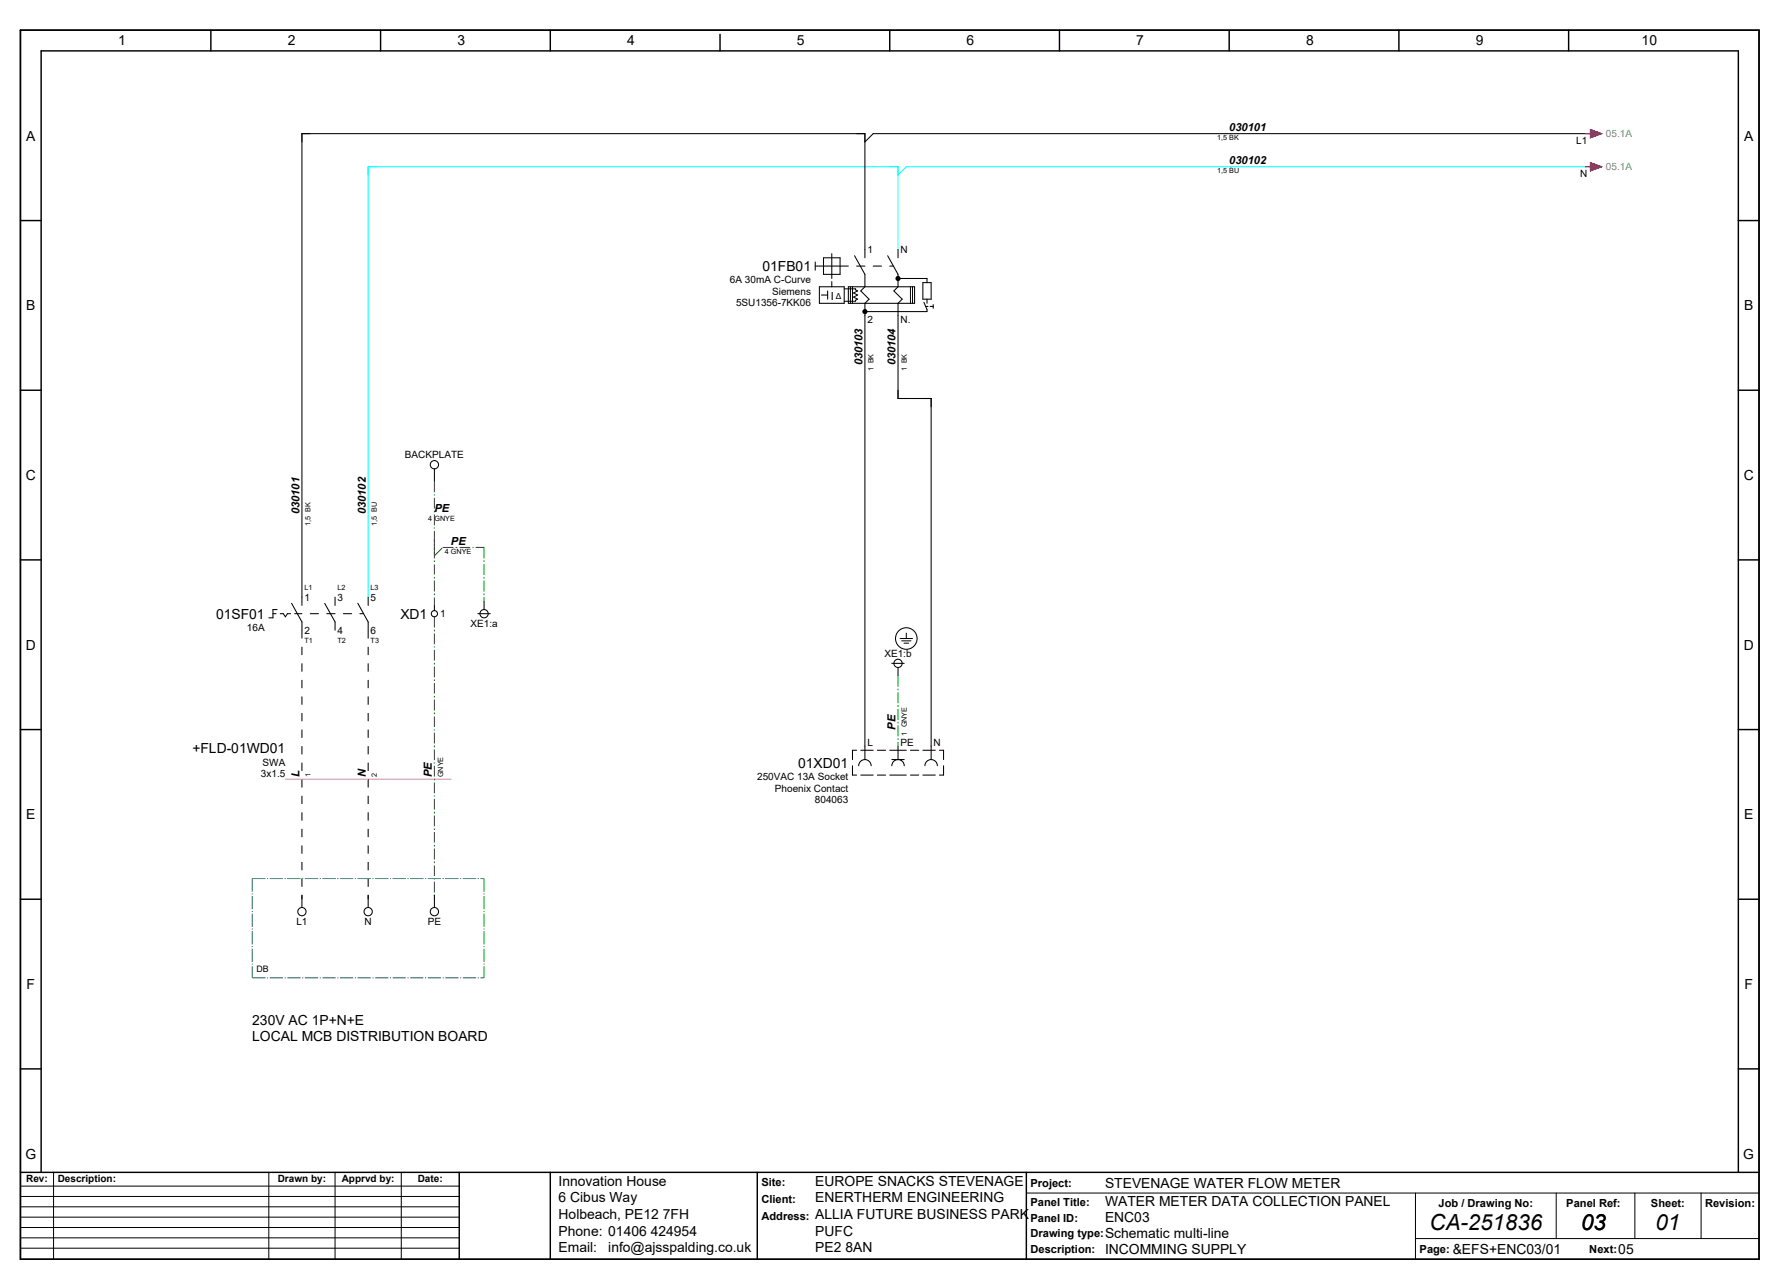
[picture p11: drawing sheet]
<svg xmlns="http://www.w3.org/2000/svg" width="430mm" height="311mm" viewBox="0 0 430 311" stroke-linecap="round" stroke-linejoin="round" font-family="sans-serif">
<g fill="none" stroke="#000" stroke-width=".35">
<path d="M4.9 7.3h420v297h-420zM50.9 7.3v5M91.9 7.3v5M132.9 7.3v5M173.9 8.3v4M214.9 7.3v5M255.9 7.3v5M296.9 7.3v5M337.9 7.3v5M378.9 7.3v5M4.9 53.3h5M419.9 53.3h5"/>
<path d="M4.9 94.3h5M419.9 94.3h5M4.9 135.3h5M419.9 135.3h5M4.9 176.3h5M419.9 176.3h5M4.9 217.3h5M419.9 217.3h5M4.9 258.3h5M419.9 258.3h5M4.9 283.3h420M9.9 283.3v-271h410v271"/>
<path d="M110.9 283.3v21M132.9 283.3v21M182.9 283.3v21M247.9 283.3v21"/>
</g>
<g fill="none" stroke="#000" stroke-width=".24">
<path d="M203.9 69.8h2.8v.2l.5 .3-1 .5 1 .5-1 .5 1 .5-.5 .2v.3h-2.8M205.4 69.3v4M205.9 69.3v4M219.9 69.3v4M220.4 69.3v4M217.4 154.3h3M217.8 154.9h2.3M218.4 155.4h1.1M218.9 153v1.3M5.1 299.1h105.8M5.1 296.6h105.8M5.1 294.1h105.8"/>
<path d="M5.1 291.6h105.8M5.1 289.1h105.8M5.1 286.6h105.8M12.9 283.3v21M64.9 283.3v21M80.9 283.3v21M96.9 283.3v21M247.9 288.3h177M341.9 299.3h83M341.9 288.3v16M375.9 288.3v11M394.9 288.3v11"/>
<path d="M410.9 288.3v11M5.1 301.6h105.8"/>
</g>
<g fill="none" stroke="#000" stroke-width=".25">
<path d="M384.9 32.3h-174l-2 2M196.9 64.3h8M196.9 63.3v2M197.9 69.3h6v4h-6zM198.4 71.3h1.5M198.9 62.3h4v4h-4zM199.9 70.3v2M200.9 61.3v6M200.9 68v1.3M204.9 69.3h16v4h-16zM206.4 61.8l2.5 4.5v3l-1 1 2 2-1 1v110.2M206.9 64.3h2"/>
<path d="M208.9 62.3v-30h-136v114M210.9 64.3h2M214.4 61.8l2.5 4.5v3l-1 1 2 2-1 1v23h8v87.2M214.9 64.3h.9M216.9 60.3v2M216.9 67.3h7v1M222.9 68.3h2v4h-2zM223.2 73l.7 1.8v.5h-15M223.6 74h.6M223.9 72.3v1M224.7 74h.7M225.4 73.6v.9"/>
<path d="M104.9 113.3v3M65.9 148.3h.8M66.9 147.3h-1v2h-1M67.7 148.3h.7l.5 .7 .5-.7h.8M70.4 145.8l2.5 4.5v2M71.2 148.3h1.7M74.9 148.3h2M78.4 145.8l2.5 4.5v2M78.9 148.3h2M80.9 144.3v2M82.9 148.3h2M86.4 145.8l2.5 4.5v2"/>
<path d="M86.9 148.3h.9M88.9 144.3v2M104.9 146.3v1.2M115.4 148.3h3M116.9 145.3v2M215.4 160.3h3M216.9 161.3v2M205.9 185v2.3h1M206.9 181.3h-1v2.2M207.4 185a1.5 1.5 0 0 1 1.5-1.5 1.5 1.5 0 0 1 1.5 1.5M207.9 187.3h3M207.9 181.3h3"/>
<path d="M211.9 187.3h2M211.9 181.3h2M214.9 187.3h4M214.9 181.3h4M215.4 185a1.5 1.5 0 0 1 1.5-1.5 1.5 1.5 0 0 1 1.5 1.5M215.4 183.5h3M216.9 180.3v3.2M219.9 187.3h2M219.9 181.3h2M222.9 187.3h3M222.9 181.3h3M223.4 185a1.5 1.5 0 0 1 1.5-1.5 1.5 1.5 0 0 1 1.5 1.5"/>
<path d="M226.9 181.3h1v2.2M227.9 185v2.3h-1M72.9 216.3v3M88.9 216.3v3M104.9 216.3v3"/>
<circle cx="104.9" cy="112.3" r="1"/>
<circle cx="104.9" cy="148.3" r=".75"/>
<circle cx="116.9" cy="148.3" r="1"/>
<circle cx="218.9" cy="154.3" r="2.6"/>
<circle cx="216.9" cy="160.3" r="1"/>
<circle cx="72.9" cy="220.3" r="1"/>
<circle cx="88.9" cy="220.3" r="1"/>
<circle cx="104.9" cy="220.3" r="1"/>
</g>
<path d="M384.9 40.3h-166l-2 2M216.9 60.3v-20h-128v104" fill="none" stroke="#0ff" stroke-width=".25"/>
<path d="M104.9 116.3v16M104.9 132.3v14M104.9 130.3v4M104.9 134.3l2-2M106.9 132.3h10M114.9 132.3h2M116.9 132.3v13M116.9 132.3v2M104.9 149v68.3M216.9 163.3v17" fill="none" stroke="#00be00" stroke-width=".25" stroke-dasharray="2.6 .5 .4 .5" stroke-linecap="butt"/>
<path d="M72.9 152.3v65M88.9 152.3v65" fill="none" stroke="#000" stroke-width=".25" stroke-dasharray="2 2" stroke-linecap="butt"/>
<g fill="#000">
<circle cx="208.9" cy="75.3" r=".63"/>
<circle cx="216.9" cy="67.3" r=".63"/>
</g>
<path d="M68.9 188.3h40" fill="none" stroke="#f0f" stroke-width=".25"/>
<path d="M60.9 212.3h56M60.9 212.3v24M116.9 212.3v24M60.9 236.3h56" fill="none" stroke="#007f7f" stroke-width=".25" stroke-dasharray="3.2 .4 .2 .4" stroke-linecap="butt"/>
<g fill="#f00" stroke="#f00" stroke-width=".24">
<path d="M384.2 31.3l2.7 1-2.7 1z"/>
<path d="M384.2 39.3l2.7 1-2.7 1z"/>
</g>
<path d="M382.9 32.3h1.3M384.2 31.3l2.7 1-2.7 1zM384.2 39.3l2.7 1-2.7 1zM382.9 40.3h1.3" fill="none" stroke="#f00" stroke-width=".25"/>
<g font-size="5.4">
<text x="345.4" y="297.1">CA-251836</text>
<text x="382" y="297.1">03</text>
<text x="400" y="297.1">01</text>
</g>
<g font-size="3.4">
<text x="28.5" y="11">1</text>
<text x="69.5" y="11">2</text>
<text x="110.5" y="11">3</text>
<text x="151.5" y="11">4</text>
<text x="192.5" y="11">5</text>
<text x="233.5" y="11">6</text>
<text x="274.5" y="11">7</text>
<text x="315.5" y="11">8</text>
<text x="356.5" y="11">9</text>
<text x="396.6" y="11">10</text>
<text x="6.3" y="34">A</text>
<text x="421.3" y="34">A</text>
<text x="184.2" y="65.5">01FB01</text>
<text x="6.3" y="75">B</text>
<text x="421.3" y="75">B</text>
<text x="6.2" y="116">C</text>
<text x="421.2" y="116">C</text>
<text x="52.2" y="149.5">01SF01</text>
<text x="96.7" y="149.5">XD1</text>
<text x="6.2" y="157">D</text>
<text x="421.2" y="157">D</text>
<text x="46.5" y="182">+FLD-01WD01</text>
<text x="192.8" y="185.5">01XD01</text>
<text x="6.3" y="198">E</text>
<text x="421.3" y="198">E</text>
<text x="6.4" y="239">F</text>
<text x="421.4" y="239">F</text>
<text x="60.9" y="247.7">230V AC 1P+N+E</text>
<text x="60.9" y="251.6">LOCAL MCB DISTRIBUTION BOARD</text>
<text x="6.1" y="280">G</text>
<text x="421.1" y="280">G</text>
<text x="134.9" y="286.6">Innovation House</text>
<text x="196.9" y="286.6">EUROPE SNACKS STEVENAGE</text>
<text x="266.9" y="287">STEVENAGE WATER FLOW METER</text>
<text x="134.9" y="290.6">6 Cibus Way</text>
<text x="196.9" y="290.6">ENERTHERM ENGINEERING</text>
<text x="266.9" y="291.5">WATER METER DATA COLLECTION PANEL</text>
<text x="134.9" y="294.6">Holbeach, PE12 7FH</text>
<text x="134.9" y="298.6">Phone: 01406 424954</text>
<text x="196.9" y="294.6">ALLIA FUTURE BUSINESS PARK</text>
<text x="196.9" y="298.6">PUFC</text>
<text x="266.9" y="299.1">Schematic multi-line</text>
<text x="266.9" y="295.3">ENC03</text>
<text x="134.9" y="302.6">Email:</text>
<text x="146.9" y="302.6">info@ajsspalding.co.uk</text>
<text x="196.9" y="302.6">PE2 8AN</text>
<text x="266.9" y="303">INCOMMING SUPPLY</text>
<text x="350.9" y="303">&amp;EFS+ENC03/01</text>
<text x="390.9" y="303">05</text>
</g>
<g font-size="2.7">
<text x="296.9" y="31.7">030101</text>
<text x="296.9" y="39.7">030102</text>
<text x="200.7" y="72.4">I</text>
<text x="208.3" y="88.3" transform="rotate(-90 208.3 88.3)">030103</text>
<text x="216.3" y="88.3" transform="rotate(-90 216.3 88.3)">030104</text>
<text x="72.3" y="124.3" transform="rotate(-90 72.3 124.3)">030101</text>
<text x="88.3" y="124.3" transform="rotate(-90 88.3 124.3)">030102</text>
<text x="104.9" y="123.7">PE</text>
<text x="108.9" y="131.7">PE</text>
<text x="216.3" y="176.3" transform="rotate(-90 216.3 176.3)">PE</text>
<text x="72.3" y="187.8" transform="rotate(-90 72.3 187.8)">L</text>
<text x="88.3" y="187.8" transform="rotate(-90 88.3 187.8)">N</text>
<text x="104.3" y="187.8" transform="rotate(-90 104.3 187.8)">PE</text>
<text x="183.9" y="286.7">Site:</text>
<text x="248.9" y="286.8">Project:</text>
<text x="183.9" y="290.7">Client:</text>
<text x="248.9" y="291.4">Panel Title:</text>
<text x="347.5" y="291.7">Job / Drawing No:</text>
<text x="378.4" y="291.7">Panel Ref:</text>
<text x="398.8" y="291.7">Sheet:</text>
<text x="411.9" y="291.7">Revision:</text>
<text x="183.9" y="294.7">Address:</text>
<text x="248.9" y="299">Drawing type:</text>
<text x="248.9" y="295.2">Panel ID:</text>
<text x="248.9" y="302.8">Description:</text>
<text x="342.9" y="302.8">Page:</text>
<text x="383.9" y="302.8">Next:</text>
</g>
<g font-size="2.4">
<text x="380.8" y="34.8">L1</text>
<text x="381.7" y="42.8">N</text>
<text x="209.5" y="61.2">1</text>
<text x="217.5" y="61.2">N</text>
<text x="176.3" y="68.5">6A 30mA C-Curve</text>
<text x="186.5" y="71.3">Siemens</text>
<text x="177.8" y="74">5SU1356-7KK06</text>
<text x="209.5" y="78.2">2</text>
<text x="217.5" y="78.2">N.</text>
<text x="97.8" y="110.8">BACKPLATE</text>
<text x="73.5" y="145.2">1</text>
<text x="81.5" y="145.2">3</text>
<text x="89.5" y="145.2">5</text>
<text x="106.3" y="149.2">1</text>
<text x="59.6" y="152.5">16A</text>
<text x="73.5" y="153.2">2</text>
<text x="81.5" y="153.2">4</text>
<text x="89.5" y="153.2">6</text>
<text x="113.6" y="151.6">XE1:a</text>
<text x="213.6" y="158.8">XE1:b</text>
<text x="63.4" y="185">SWA</text>
<text x="209.5" y="180.2">L</text>
<text x="217.5" y="180.2">PE</text>
<text x="225.5" y="180.2">N</text>
<text x="63" y="187.8">3x1.5</text>
<text x="182.9" y="188.5">250VAC 13A Socket</text>
<text x="187.2" y="191.3">Phoenix Contact</text>
<text x="196.9" y="194">804063</text>
<text x="71.6" y="223.6">L1</text>
<text x="88.1" y="223.6">N</text>
<text x="103.3" y="223.6">PE</text>
<text x="6.3" y="285.7">Rev:</text>
<text x="13.9" y="285.7">Description:</text>
<text x="67.1" y="285.7">Drawn by:</text>
<text x="82.6" y="285.7">Apprvd by:</text>
<text x="100.9" y="285.7">Date:</text>
</g>
<g font-size="2.4" fill="#7ca552">
<text x="387.9" y="33.2">05.1A</text>
<text x="387.9" y="41.2">05.1A</text>
</g>
<text font-size="2.1" x="61.9" y="234.8">DB</text>
<text font-size="2" x="201.9" y="72.4">Δ</text>
<g font-size="1.7">
<text x="294" y="33.9">1,5 BK</text>
<text x="294" y="41.9">1,5 BU</text>
<text x="211" y="89.8" transform="rotate(-90 211 89.8)">1 BK</text>
<text x="219" y="89.8" transform="rotate(-90 219 89.8)">1 BK</text>
<text x="103.5" y="125.9">4</text>
<text x="104.9" y="125.9">GNYE</text>
<text x="75" y="127.2" transform="rotate(-90 75 127.2)">1,5 BK</text>
<text x="91" y="127.2" transform="rotate(-90 91 127.2)">1,5 BU</text>
<text x="107.5" y="133.9">4 GNYE</text>
<text x="73.5" y="142.5">L1</text>
<text x="81.5" y="142.5">L2</text>
<text x="89.5" y="142.5">L3</text>
<text x="73.5" y="155.3">T1</text>
<text x="81.5" y="155.3">T2</text>
<text x="89.5" y="155.3">T3</text>
<text x="219" y="177.8" transform="rotate(-90 219 177.8)">1 GNYE</text>
<text x="75" y="187.8" transform="rotate(-90 75 187.8)">1</text>
<text x="91" y="187.8" transform="rotate(-90 91 187.8)">2</text>
<text x="107" y="187.8" transform="rotate(-90 107 187.8)">GNYE</text>
</g>
</svg>
